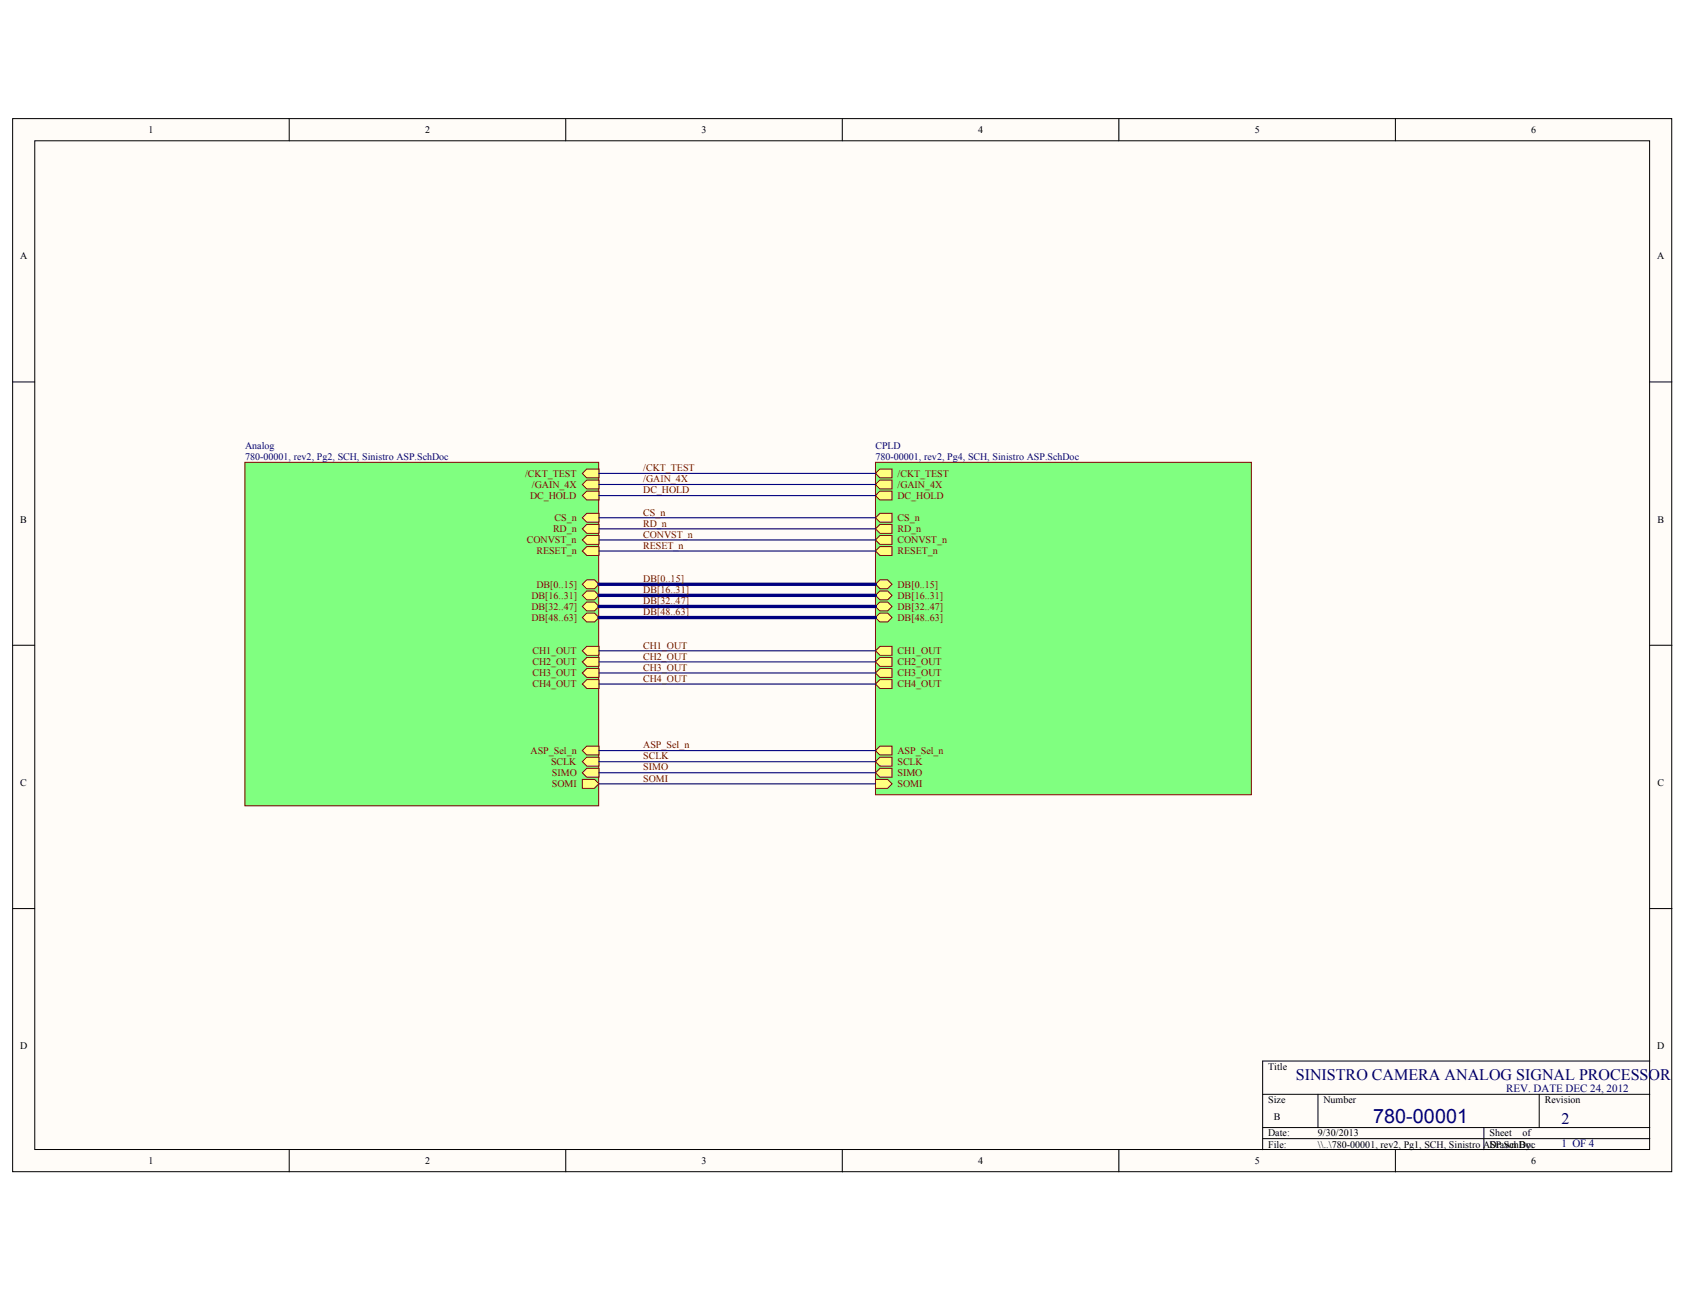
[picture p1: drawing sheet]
<svg xmlns="http://www.w3.org/2000/svg" width="271mm" height="207mm" viewBox="0 0 271 207" stroke-linecap="round" stroke-linejoin="round" font-family="sans-serif">
<g fill="#fffcf8" stroke="#000" stroke-width=".16">
<path d="M2 19h266v168.8h-266z"/>
<path d="M5.6 22.6h258.9v161.6h-258.9z"/>
</g>
<g fill="none" stroke="#000" stroke-width=".16">
<path d="M46.4 19v3.6M90.7 19v3.6M135 19v3.6M179.4 19v3.6M223.7 19v3.6M2 61.2h3.6M264.5 61.2h3.5M2 103.4h3.6M264.5 103.4h3.5M2 145.6h3.6M264.5 145.6h3.5M202.4 175.4h62.1"/>
<path d="M211.3 175.4v5.3M246.8 175.4v5.3M264.5 170.1h-62.1v14.2M46.4 184.3v3.5M90.7 184.3v3.5M135 184.3v3.5M179.4 184.3v3.5M202.4 180.7h62.1M202.4 182.5h62.1M223.7 184.3v3.5M237.9 180.7v3.6"/>
</g>
<path d="M140.4 74.1h60.2v53.3h-60.2z" fill="#80ff80" stroke="#800000" stroke-width=".16"/>
<g fill="#ffff80" stroke="#800000" stroke-width=".16">
<path d="M141.1 75.2h1.9v1.4h-1.9l-.7-.7z" fill-rule="evenodd"/>
<path d="M141.1 76.9h1.9v1.5h-1.9l-.7-.7z" fill-rule="evenodd"/>
<path d="M141.1 78.7h1.9v1.4h-1.9l-.7-.7z" fill-rule="evenodd"/>
<path d="M141.1 82.3h1.9v1.4h-1.9l-.7-.7z" fill-rule="evenodd"/>
<path d="M141.1 84.1h1.9v1.4h-1.9l-.7-.7z" fill-rule="evenodd"/>
<path d="M141.1 85.8h1.9v1.5h-1.9l-.7-.8z" fill-rule="evenodd"/>
<path d="M141.1 87.6h1.9v1.4h-1.9l-.7-.7z" fill-rule="evenodd"/>
<path d="M141.1 92.9h1.2l.7 .7-.7 .8h-1.2l-.7-.8z" fill-rule="evenodd"/>
<path d="M141.1 94.7h1.2l.7 .7-.7 .7h-1.2l-.7-.7z" fill-rule="evenodd"/>
<path d="M141.1 96.5h1.2l.7 .7-.7 .7h-1.2l-.7-.7z" fill-rule="evenodd"/>
<path d="M141.1 98.3h1.2l.7 .7-.7 .7h-1.2l-.7-.7z" fill-rule="evenodd"/>
<path d="M141.1 119.6h1.9v1.4h-1.9l-.7-.7z" fill-rule="evenodd"/>
<path d="M141.1 121.4h1.9v1.4h-1.9l-.7-.7z" fill-rule="evenodd"/>
<path d="M141.1 123.1h1.9v1.5h-1.9l-.7-.7z" fill-rule="evenodd"/>
<path d="M140.4 124.9h1.9l.7 .7-.7 .7h-1.9z" fill-rule="evenodd"/>
<path d="M141.1 103.6h1.9v1.4h-1.9l-.7-.7z" fill-rule="evenodd"/>
<path d="M141.1 105.4h1.9v1.4h-1.9l-.7-.7z" fill-rule="evenodd"/>
<path d="M141.1 107.2h1.9v1.4h-1.9l-.7-.7z" fill-rule="evenodd"/>
<path d="M141.1 108.9h1.9v1.5h-1.9l-.7-.8z" fill-rule="evenodd"/>
</g>
<path d="M39.3 74.1h56.7v55.1h-56.7z" fill="#80ff80" stroke="#800000" stroke-width=".16"/>
<g fill="#ffff80" stroke="#800000" stroke-width=".16">
<path d="M94.1 75.2h1.9v1.4h-1.9l-.7-.7z" fill-rule="evenodd"/>
<path d="M94.1 76.9h1.9v1.5h-1.9l-.7-.7z" fill-rule="evenodd"/>
<path d="M94.1 78.7h1.9v1.4h-1.9l-.7-.7z" fill-rule="evenodd"/>
<path d="M94.1 82.3h1.9v1.4h-1.9l-.7-.7z" fill-rule="evenodd"/>
<path d="M94.1 84.1h1.9v1.4h-1.9l-.7-.7z" fill-rule="evenodd"/>
<path d="M94.1 85.8h1.9v1.5h-1.9l-.7-.8z" fill-rule="evenodd"/>
<path d="M94.1 87.6h1.9v1.4h-1.9l-.7-.7z" fill-rule="evenodd"/>
<path d="M94.1 92.9h1.2l.7 .7-.7 .8h-1.2l-.7-.8z" fill-rule="evenodd"/>
<path d="M94.1 94.7h1.2l.7 .7-.7 .7h-1.2l-.7-.7z" fill-rule="evenodd"/>
<path d="M94.1 96.5h1.2l.7 .7-.7 .7h-1.2l-.7-.7z" fill-rule="evenodd"/>
<path d="M94.1 98.3h1.2l.7 .7-.7 .7h-1.2l-.7-.7z" fill-rule="evenodd"/>
<path d="M94.1 119.6h1.9v1.4h-1.9l-.7-.7z" fill-rule="evenodd"/>
<path d="M94.1 121.4h1.9v1.4h-1.9l-.7-.7z" fill-rule="evenodd"/>
<path d="M94.1 123.1h1.9v1.5h-1.9l-.7-.7z" fill-rule="evenodd"/>
<path d="M93.4 124.9h1.9l.7 .7-.7 .7h-1.9z" fill-rule="evenodd"/>
<path d="M94.1 103.6h1.9v1.4h-1.9l-.7-.7z" fill-rule="evenodd"/>
<path d="M94.1 105.4h1.9v1.4h-1.9l-.7-.7z" fill-rule="evenodd"/>
<path d="M94.1 107.2h1.9v1.4h-1.9l-.7-.7z" fill-rule="evenodd"/>
<path d="M94.1 108.9h1.9v1.5h-1.9l-.7-.8z" fill-rule="evenodd"/>
</g>
<g fill="none" stroke="#000080" stroke-width=".18">
<path d="M96 75.9h44.4M96 77.7h44.4M96 79.4h44.4M96 83h44.4M96 84.8h44.4M96 86.5h44.4M96 88.3h44.4M96 104.3h44.4M96 106.1h44.4M96 107.9h44.4M96 109.6h44.4M96 120.3h44.4"/>
<path d="M96 122.1h44.4M96 123.9h44.4M96 125.6h44.4"/>
</g>
<path d="M96 93.6h44.4M96 95.4h44.4M96 97.2h44.4M96 99h44.4" fill="none" stroke="#000080" stroke-width=".53"/>
<text font-size="3.2" fill="#000080" x="220.1" y="180.1">780-00001</text>
<g font-size="2.6" fill="#006">
<text x="207.7" y="173.1">SINISTRO CAMERA ANALOG SIGNAL PROCESSOR</text>
<text x="250.3" y="180.2">2</text>
</g>
<g font-size="1.8" fill="#006">
<text x="241.4" y="175">REV. DATE DEC 24, 2012</text>
<text x="250.3" y="183.9">1 OF 4</text>
</g>
<g font-size="1.6">
<text x="23.8" y="21.3">1</text>
<text x="68.1" y="21.3">2</text>
<text x="112.5" y="21.3">3</text>
<text x="156.8" y="21.3">4</text>
<text x="201.2" y="21.3">5</text>
<text x="245.5" y="21.3">6</text>
<text x="3.2" y="41.6">A</text>
<text x="265.7" y="41.6">A</text>
<text x="3.2" y="83.8">B</text>
<text x="265.7" y="83.8">B</text>
<text x="3.2" y="125.9">C</text>
<text x="265.7" y="125.9">C</text>
<text x="3.2" y="168.2">D</text>
<text x="203.3" y="171.5">Title</text>
<text x="265.7" y="168.2">D</text>
<text x="203.3" y="176.8">Size</text>
<text x="204.2" y="179.5">B</text>
<text x="212.2" y="176.8">Number</text>
<text x="247.7" y="176.8">Revision</text>
<text x="203.3" y="182.1">Date:</text>
<text x="203.3" y="184">File:</text>
<text x="211.3" y="182.1">9/30/2013</text>
<text x="211.3" y="184">\\..\780-00001, rev2, Pg1, SCH, Sinistro ADrawn By:</text>
<text x="238.8" y="182.1">Sheet</text>
<text x="238.9" y="184">SP.SchDoc</text>
<text x="244.1" y="182.1">of</text>
<text x="23.8" y="186.6">1</text>
<text x="68.1" y="186.6">2</text>
<text x="112.5" y="186.6">3</text>
<text x="156.8" y="186.6">4</text>
<text x="201.2" y="186.6">5</text>
<text x="245.5" y="186.6">6</text>
</g>
<g font-size="1.6" fill="#000080">
<text x="39.3" y="72">Analog</text>
<text x="140.3" y="72">CPLD</text>
<text x="39.3" y="73.8">780-00001, rev2, Pg2, SCH, Sinistro ASP.SchDoc</text>
<text x="140.3" y="73.8">780-00001, rev2, Pg4, SCH, Sinistro ASP.SchDoc</text>
</g>
<g font-size="1.6" fill="#800000">
<text x="84.2" y="76.4">/CKT_TEST</text>
<text x="103.1" y="77.3">/GAIN_4X</text>
<text x="103.1" y="75.5">/CKT_TEST</text>
<text x="143.9" y="76.4">/CKT_TEST</text>
<text x="85" y="80">DC_HOLD</text>
<text x="85.3" y="78.2">/GAIN_4X</text>
<text x="88.9" y="83.5">CS_n</text>
<text x="103.1" y="79.1">DC_HOLD</text>
<text x="103.1" y="82.7">CS_n</text>
<text x="143.9" y="78.2">/GAIN_4X</text>
<text x="143.9" y="80">DC_HOLD</text>
<text x="143.9" y="83.5">CS_n</text>
<text x="84.5" y="87.1">CONVST_n</text>
<text x="86" y="88.9">RESET_n</text>
<text x="88.7" y="85.3">RD_n</text>
<text x="103.1" y="84.4">RD_n</text>
<text x="103.1" y="86.2">CONVST_n</text>
<text x="103.1" y="88">RESET_n</text>
<text x="143.9" y="85.3">RD_n</text>
<text x="143.9" y="87.1">CONVST_n</text>
<text x="143.9" y="88.9">RESET_n</text>
<text x="85.2" y="96">DB[16..31]</text>
<text x="86" y="94.2">DB[0..15]</text>
<text x="103.1" y="95.1">DB[16..31]</text>
<text x="103.1" y="93.3">DB[0..15]</text>
<text x="143.9" y="94.2">DB[0..15]</text>
<text x="143.9" y="96">DB[16..31]</text>
<text x="85.2" y="97.8">DB[32..47]</text>
<text x="85.2" y="99.5">DB[48..63]</text>
<text x="103.1" y="98.6">DB[48..63]</text>
<text x="103.1" y="96.9">DB[32..47]</text>
<text x="143.9" y="97.8">DB[32..47]</text>
<text x="143.9" y="99.5">DB[48..63]</text>
<text x="85.4" y="104.8">CH1_OUT</text>
<text x="85.4" y="106.6">CH2_OUT</text>
<text x="103.1" y="104">CH1_OUT</text>
<text x="103.1" y="105.7">CH2_OUT</text>
<text x="103.1" y="107.5">CH3_OUT</text>
<text x="143.9" y="104.8">CH1_OUT</text>
<text x="143.9" y="106.6">CH2_OUT</text>
<text x="85.4" y="108.4">CH3_OUT</text>
<text x="85.4" y="110.2">CH4_OUT</text>
<text x="103.1" y="109.3">CH4_OUT</text>
<text x="143.9" y="108.4">CH3_OUT</text>
<text x="143.9" y="110.2">CH4_OUT</text>
<text x="103.1" y="120">ASP_Sel_n</text>
<text x="85.1" y="120.8">ASP_Sel_n</text>
<text x="88.4" y="122.6">SCLK</text>
<text x="88.5" y="124.4">SIMO</text>
<text x="103.1" y="121.7">SCLK</text>
<text x="103.1" y="123.5">SIMO</text>
<text x="103.1" y="125.3">SOMI</text>
<text x="143.9" y="120.8">ASP_Sel_n</text>
<text x="143.9" y="122.6">SCLK</text>
<text x="143.9" y="124.4">SIMO</text>
<text x="88.5" y="126.2">SOMI</text>
<text x="143.9" y="126.2">SOMI</text>
</g>
</svg>
